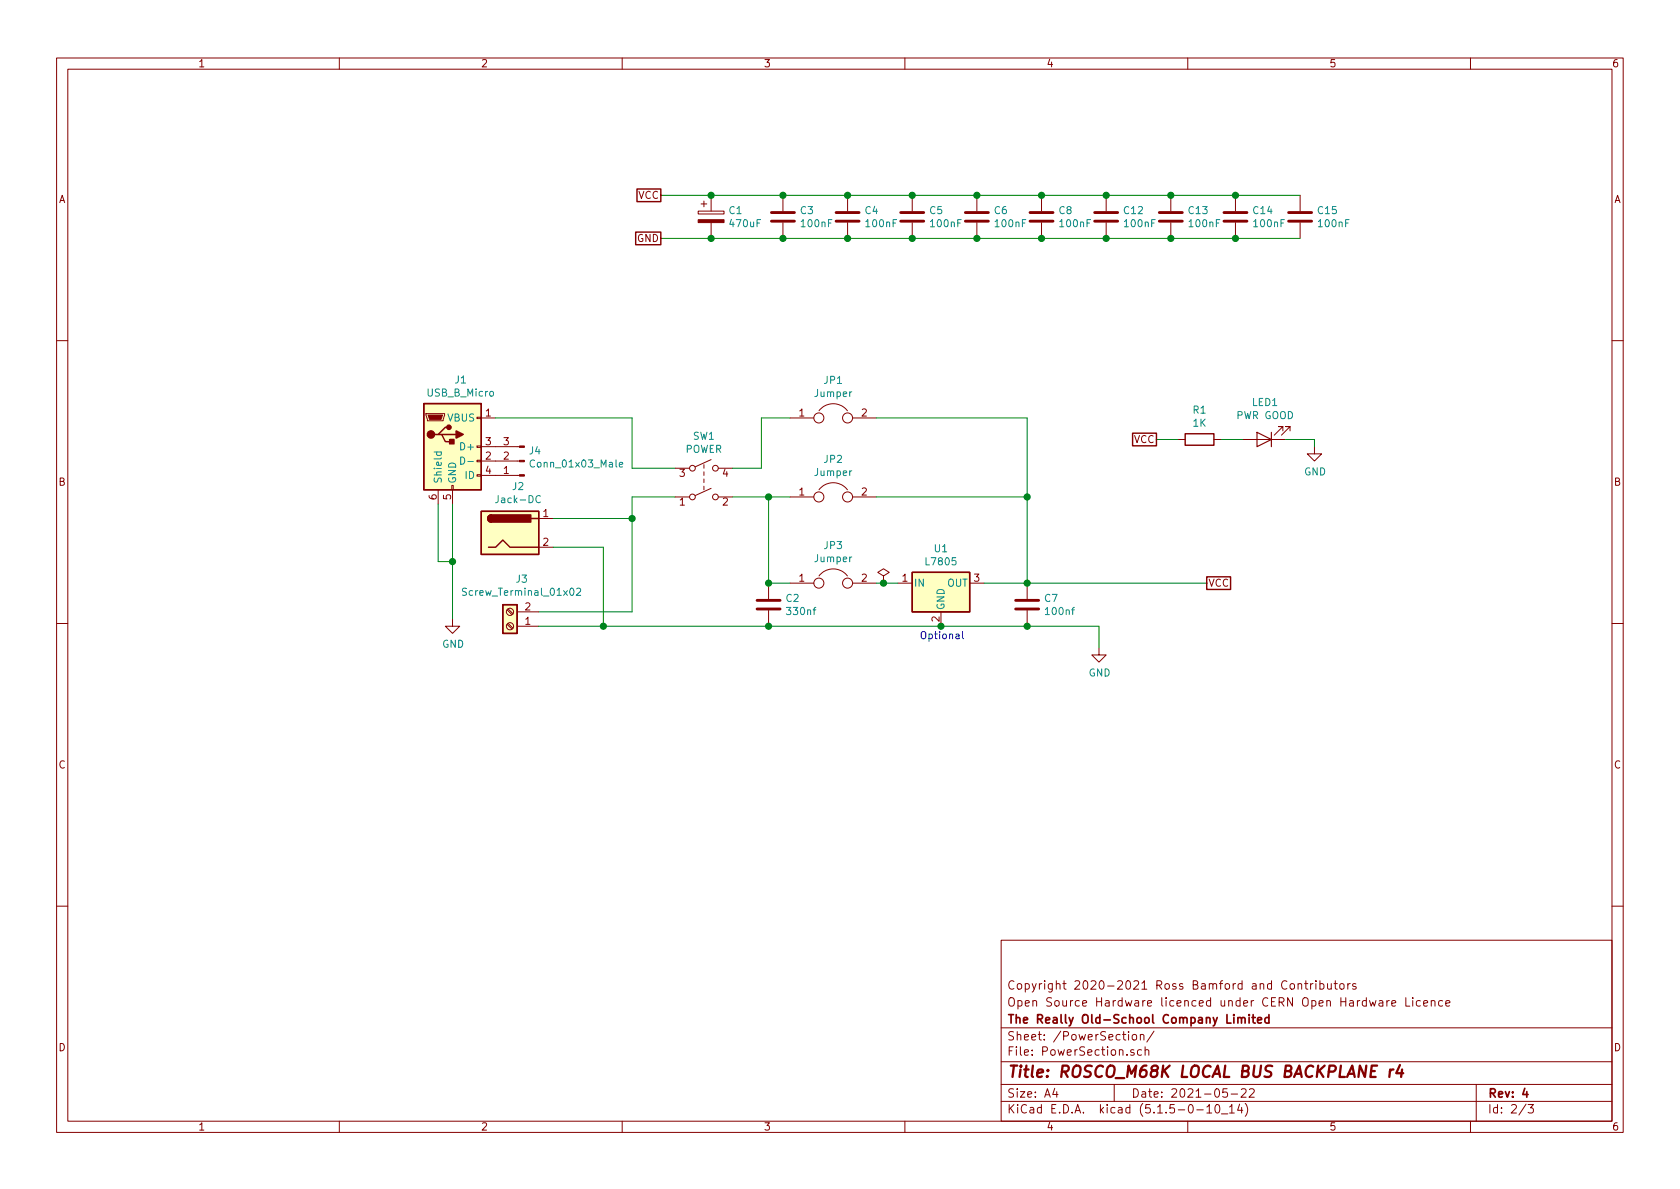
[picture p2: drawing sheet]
EESchema Schematic File Version 4
EELAYER 30 0
EELAYER END
$Descr A4 11693 8268
encoding utf-8
Sheet 2 3
Title "ROSCO_M68K LOCAL BUS BACKPLANE r4"
Date "2021-05-22"
Rev "4"
Comp "The Really Old-School Company Limited"
Comment1 "Open Source Hardware licenced under CERN Open Hardware Licence"
Comment2 "Copyright 2020-2021 Ross Bamford and Contributors"
Comment3 ""
Comment4 ""
$EndDescr
Wire Wire Line
	7150 4050 8400 4050
Wire Wire Line
	3850 3600 4400 3600
$Comp
L Connector:USB_B_Micro J1
U 1 1
P 3150 3100
F 0 "J1" H 3207 3567 50  0000 C CNN
F 1 "USB_B_Micro" H 3207 3476 50  0000 C CNN
F 2 "Connector_USB:USB_Micro-B_Wuerth_614105150721_Vertical" H 3300 3050 50  0001 C CNN
F 3 "~" H 3300 3050 50  0001 C CNN
	1    3150 3100
	1    0    0    -1  
$EndComp
Wire Wire Line
	3450 2900 4400 2900
Wire Wire Line
	5100 3250 5300 3250
Wire Wire Line
	5300 2900 5500 2900
Wire Wire Line
	5300 3250 5300 2900
Wire Wire Line
	3850 3800 4200 3800
Wire Wire Line
	4200 3800 4200 4350
Wire Wire Line
	3750 4250 4400 4250
Wire Wire Line
	4400 4250 4400 3600
Connection ~ 4200 4350
Wire Wire Line
	3750 4350 4200 4350
Wire Wire Line
	3150 3900 3150 4300
Wire Wire Line
	3050 3900 3150 3900
Wire Wire Line
	3050 3500 3050 3900
Connection ~ 3150 3900
Wire Wire Line
	3150 3500 3150 3900
Wire Wire Line
	5350 3450 5500 3450
Wire Wire Line
	5100 3450 5350 3450
Connection ~ 5350 3450
Wire Wire Line
	5350 3450 5350 4050
Wire Wire Line
	4400 3250 4700 3250
Wire Wire Line
	4400 2900 4400 3250
Wire Wire Line
	4400 3450 4700 3450
Connection ~ 4400 3600
Wire Wire Line
	4400 3600 4400 3450
$Comp
L Switch:SW_DPST SW1
U 1 1
P 4900 3350
F 0 "SW1" H 4900 3675 50  0000 C CNN
F 1 "POWER" H 4900 3584 50  0000 C CNN
F 2 "local-footprints:NKK-M2021SS1W01" H 4900 3350 50  0001 C CNN
F 3 "~" H 4900 3350 50  0001 C CNN
	1    4900 3350
	1    0    0    -1  
$EndComp
Wire Wire Line
	8200 3050 8050 3050
Wire Wire Line
	8650 3050 8500 3050
Wire Wire Line
	8950 3050 9150 3050
Wire Wire Line
	9150 3050 9150 3100
Text Notes 6400 4450 0    50   ~ 0
Optional
$Comp
L power:GND #PWR0101
U 1 1
P 9150 3100
F 0 "#PWR0101" H 9150 2850 50  0001 C CNN
F 1 "GND" H 9155 2927 50  0000 C CNN
F 2 "" H 9150 3100 50  0001 C CNN
F 3 "" H 9150 3100 50  0001 C CNN
	1    9150 3100
	1    0    0    -1  
$EndComp
Text GLabel 8050 3050 0    50   UnSpc ~ 0
VCC
$Comp
L Device:R R1
U 1 1
P 8350 3050
F 0 "R1" V 8143 3050 50  0000 C CNN
F 1 "1K" V 8234 3050 50  0000 C CNN
F 2 "rosco_m68k:R-0207_10" V 8280 3050 50  0001 C CNN
F 3 "~" H 8350 3050 50  0001 C CNN
	1    8350 3050
	0    1    1    0   
$EndComp
$Comp
L Connector:Screw_Terminal_01x02 J3
U 1 1
P 3550 4350
F 0 "J3" H 3468 4025 50  0000 C CNN
F 1 "Screw_Terminal_01x02" H 3468 4116 50  0000 C CNN
F 2 "TerminalBlock_Phoenix:TerminalBlock_Phoenix_MPT-0,5-2-2.54_1x02_P2.54mm_Horizontal" H 3550 4350 50  0001 C CNN
F 3 "~" H 3550 4350 50  0001 C CNN
	1    3550 4350
	-1   0    0    1   
$EndComp
$Comp
L Device:LED LED1
U 1 1
P 8800 3050
F 0 "LED1" H 8793 2795 50  0000 C CNN
F 1 "PWR GOOD" H 8793 2886 50  0000 C CNN
F 2 "LED_THT:LED_D5.0mm" H 8800 3050 50  0001 C CNN
F 3 "~" H 8800 3050 50  0001 C CNN
	1    8800 3050
	-1   0    0    1   
$EndComp
$Comp
L Connector:Conn_01x03_Male J4
U 1 1
P 3650 3200
F 0 "J4" H 3622 3132 50  0000 R CNN
F 1 "Conn_01x03_Male" H 3622 3223 50  0000 R CNN
F 2 "Connector_PinHeader_2.54mm:PinHeader_1x03_P2.54mm_Vertical" H 3650 3200 50  0001 C CNN
F 3 "~" H 3650 3200 50  0001 C CNN
	1    3650 3200
	-1   0    0    1   
$EndComp
Wire Wire Line
	6100 2900 7150 2900
Wire Wire Line
	5500 4050 5350 4050
Wire Wire Line
	7150 2900 7150 3450
Wire Wire Line
	7150 3450 7150 4050
Connection ~ 7150 3450
Wire Wire Line
	6100 3450 7150 3450
$Comp
L Device:Jumper JP3
U 1 1
P 5800 4050
F 0 "JP3" H 5800 4314 50  0000 C CNN
F 1 "Jumper" H 5800 4223 50  0000 C CNN
F 2 "Connector_PinHeader_2.54mm:PinHeader_1x02_P2.54mm_Vertical" H 5800 4050 50  0001 C CNN
F 3 "~" H 5800 4050 50  0001 C CNN
	1    5800 4050
	1    0    0    -1  
$EndComp
Wire Wire Line
	6150 4050 6250 4050
Wire Wire Line
	6100 4050 6150 4050
Connection ~ 6150 4050
$Comp
L power:PWR_FLAG #FLG0101
U 1 1
P 6150 4050
F 0 "#FLG0101" H 6150 4125 50  0001 C CNN
F 1 "PWR_FLAG" H 6150 4200 50  0001 C CNN
F 2 "" H 6150 4050 50  0001 C CNN
F 3 "~" H 6150 4050 50  0001 C CNN
	1    6150 4050
	1    0    0    -1  
$EndComp
$Comp
L Device:Jumper JP1
U 1 1
P 5800 2900
F 0 "JP1" H 5800 3164 50  0000 C CNN
F 1 "Jumper" H 5800 3073 50  0000 C CNN
F 2 "Connector_PinHeader_2.54mm:PinHeader_1x02_P2.54mm_Vertical" H 5800 2900 50  0001 C CNN
F 3 "~" H 5800 2900 50  0001 C CNN
	1    5800 2900
	1    0    0    -1  
$EndComp
$Comp
L Device:Jumper JP2
U 1 1
P 5800 3450
F 0 "JP2" H 5800 3714 50  0000 C CNN
F 1 "Jumper" H 5800 3623 50  0000 C CNN
F 2 "Connector_PinHeader_2.54mm:PinHeader_1x02_P2.54mm_Vertical" H 5800 3450 50  0001 C CNN
F 3 "~" H 5800 3450 50  0001 C CNN
	1    5800 3450
	1    0    0    -1  
$EndComp
Text GLabel 8400 4050 2    50   UnSpc ~ 0
VCC
$Comp
L power:GND #PWR0102
U 1 1
P 7650 4500
F 0 "#PWR0102" H 7650 4250 50  0001 C CNN
F 1 "GND" H 7655 4327 50  0000 C CNN
F 2 "" H 7650 4500 50  0001 C CNN
F 3 "" H 7650 4500 50  0001 C CNN
	1    7650 4500
	1    0    0    -1  
$EndComp
Wire Wire Line
	7650 4350 7650 4500
Connection ~ 7150 4050
Wire Wire Line
	6850 4050 7150 4050
$Comp
L power:GND #PWR0103
U 1 1
P 3150 4300
F 0 "#PWR0103" H 3150 4050 50  0001 C CNN
F 1 "GND" H 3155 4127 50  0000 C CNN
F 2 "" H 3150 4300 50  0001 C CNN
F 3 "" H 3150 4300 50  0001 C CNN
	1    3150 4300
	1    0    0    -1  
$EndComp
Wire Wire Line
	7150 4350 7650 4350
Connection ~ 7150 4350
$Comp
L Device:C C7
U 1 1
P 7150 4200
F 0 "C7" H 7265 4246 50  0000 L CNN
F 1 "100nf" H 7265 4155 50  0000 L CNN
F 2 "Capacitor_THT:C_Rect_L4.0mm_W2.5mm_P2.50mm" H 7188 4050 50  0001 C CNN
F 3 "~" H 7150 4200 50  0001 C CNN
	1    7150 4200
	1    0    0    -1  
$EndComp
Wire Wire Line
	4200 4350 5350 4350
Connection ~ 5350 4350
Connection ~ 5350 4050
$Comp
L Device:C C2
U 1 1
P 5350 4200
F 0 "C2" H 5465 4246 50  0000 L CNN
F 1 "330nf" H 5465 4155 50  0000 L CNN
F 2 "Capacitor_THT:C_Rect_L4.0mm_W2.5mm_P2.50mm" H 5388 4050 50  0001 C CNN
F 3 "~" H 5350 4200 50  0001 C CNN
	1    5350 4200
	1    0    0    -1  
$EndComp
Wire Wire Line
	5350 4350 6550 4350
Wire Wire Line
	7150 4350 6550 4350
Connection ~ 6550 4350
$Comp
L Regulator_Linear:L7805 U1
U 1 1
P 6550 4050
F 0 "U1" H 6550 4292 50  0000 C CNN
F 1 "L7805" H 6550 4201 50  0000 C CNN
F 2 "Package_TO_SOT_THT:TO-220F-3_Horizontal_TabDown" H 6575 3900 50  0001 L CIN
F 3 "http://www.st.com/content/ccc/resource/technical/document/datasheet/41/4f/b3/b0/12/d4/47/88/CD00000444.pdf/files/CD00000444.pdf/jcr:content/translations/en.CD00000444.pdf" H 6550 4000 50  0001 C CNN
	1    6550 4050
	1    0    0    -1  
$EndComp
$Comp
L Connector:Jack-DC J2
U 1 1
P 3550 3700
F 0 "J2" H 3607 4025 50  0000 C CNN
F 1 "Jack-DC" H 3607 3934 50  0000 C CNN
F 2 "Connector_BarrelJack:BarrelJack_Wuerth_6941xx301002" H 3600 3660 50  0001 C CNN
F 3 "~" H 3600 3660 50  0001 C CNN
	1    3550 3700
	1    0    0    -1  
$EndComp
$Comp
L Device:CP C?
U 1 1
P 4950 1500
AR Path="/60AE147D" Ref="C?"  Part="1" 
AR Path="/60AC6B8E/60AE147D" Ref="C1"  Part="1" 
F 0 "C1" H 5068 1546 50  0000 L CNN
F 1 "470uF" H 5068 1455 50  0000 L CNN
F 2 "rosco_m68k:C-Electrolytic-3,5-10" H 4988 1350 50  0001 C CNN
F 3 "~" H 4950 1500 50  0001 C CNN
	1    4950 1500
	1    0    0    -1  
$EndComp
$Comp
L Device:C C?
U 1 1
P 5450 1500
AR Path="/60AE1483" Ref="C?"  Part="1" 
AR Path="/60AC6B8E/60AE1483" Ref="C3"  Part="1" 
F 0 "C3" H 5565 1546 50  0000 L CNN
F 1 "100nF" H 5565 1455 50  0000 L CNN
F 2 "Capacitor_THT:C_Rect_L4.0mm_W2.5mm_P2.50mm" H 5488 1350 50  0001 C CNN
F 3 "~" H 5450 1500 50  0001 C CNN
	1    5450 1500
	1    0    0    -1  
$EndComp
$Comp
L Device:C C?
U 1 1
P 5900 1500
AR Path="/60AE1489" Ref="C?"  Part="1" 
AR Path="/60AC6B8E/60AE1489" Ref="C4"  Part="1" 
F 0 "C4" H 6015 1546 50  0000 L CNN
F 1 "100nF" H 6015 1455 50  0000 L CNN
F 2 "Capacitor_THT:C_Rect_L4.0mm_W2.5mm_P2.50mm" H 5938 1350 50  0001 C CNN
F 3 "~" H 5900 1500 50  0001 C CNN
	1    5900 1500
	1    0    0    -1  
$EndComp
$Comp
L Device:C C?
U 1 1
P 6350 1500
AR Path="/60AE148F" Ref="C?"  Part="1" 
AR Path="/60AC6B8E/60AE148F" Ref="C5"  Part="1" 
F 0 "C5" H 6465 1546 50  0000 L CNN
F 1 "100nF" H 6465 1455 50  0000 L CNN
F 2 "Capacitor_THT:C_Rect_L4.0mm_W2.5mm_P2.50mm" H 6388 1350 50  0001 C CNN
F 3 "~" H 6350 1500 50  0001 C CNN
	1    6350 1500
	1    0    0    -1  
$EndComp
$Comp
L Device:C C?
U 1 1
P 6800 1500
AR Path="/60AE1495" Ref="C?"  Part="1" 
AR Path="/60AC6B8E/60AE1495" Ref="C6"  Part="1" 
F 0 "C6" H 6915 1546 50  0000 L CNN
F 1 "100nF" H 6915 1455 50  0000 L CNN
F 2 "Capacitor_THT:C_Rect_L4.0mm_W2.5mm_P2.50mm" H 6838 1350 50  0001 C CNN
F 3 "~" H 6800 1500 50  0001 C CNN
	1    6800 1500
	1    0    0    -1  
$EndComp
$Comp
L Device:C C?
U 1 1
P 7250 1500
AR Path="/60AE149B" Ref="C?"  Part="1" 
AR Path="/60AC6B8E/60AE149B" Ref="C8"  Part="1" 
F 0 "C8" H 7365 1546 50  0000 L CNN
F 1 "100nF" H 7365 1455 50  0000 L CNN
F 2 "Capacitor_THT:C_Rect_L4.0mm_W2.5mm_P2.50mm" H 7288 1350 50  0001 C CNN
F 3 "~" H 7250 1500 50  0001 C CNN
	1    7250 1500
	1    0    0    -1  
$EndComp
Wire Wire Line
	4600 1350 4950 1350
Connection ~ 4950 1350
Wire Wire Line
	4950 1350 5450 1350
Connection ~ 5450 1350
Wire Wire Line
	5450 1350 5900 1350
Connection ~ 5900 1350
Wire Wire Line
	5900 1350 6350 1350
Connection ~ 6350 1350
Wire Wire Line
	6350 1350 6800 1350
Connection ~ 6800 1350
Wire Wire Line
	6800 1350 7250 1350
Wire Wire Line
	7250 1650 6800 1650
Connection ~ 4950 1650
Wire Wire Line
	4950 1650 4600 1650
Connection ~ 5450 1650
Wire Wire Line
	5450 1650 4950 1650
Connection ~ 5900 1650
Wire Wire Line
	5900 1650 5450 1650
Connection ~ 6350 1650
Wire Wire Line
	6350 1650 5900 1650
Connection ~ 6800 1650
Wire Wire Line
	6800 1650 6350 1650
Text GLabel 4600 1350 0    50   UnSpc ~ 0
VCC
Text GLabel 4600 1650 0    50   UnSpc ~ 0
GND
$Comp
L Device:C C?
U 1 1
P 7700 1500
AR Path="/60F95D0E" Ref="C?"  Part="1" 
AR Path="/60AC6B8E/60F95D0E" Ref="C12"  Part="1" 
F 0 "C12" H 7815 1546 50  0000 L CNN
F 1 "100nF" H 7815 1455 50  0000 L CNN
F 2 "Capacitor_THT:C_Rect_L4.0mm_W2.5mm_P2.50mm" H 7738 1350 50  0001 C CNN
F 3 "~" H 7700 1500 50  0001 C CNN
	1    7700 1500
	1    0    0    -1  
$EndComp
$Comp
L Device:C C?
U 1 1
P 8150 1500
AR Path="/60F96D2C" Ref="C?"  Part="1" 
AR Path="/60AC6B8E/60F96D2C" Ref="C13"  Part="1" 
F 0 "C13" H 8265 1546 50  0000 L CNN
F 1 "100nF" H 8265 1455 50  0000 L CNN
F 2 "Capacitor_THT:C_Rect_L4.0mm_W2.5mm_P2.50mm" H 8188 1350 50  0001 C CNN
F 3 "~" H 8150 1500 50  0001 C CNN
	1    8150 1500
	1    0    0    -1  
$EndComp
$Comp
L Device:C C?
U 1 1
P 8600 1500
AR Path="/60F97E30" Ref="C?"  Part="1" 
AR Path="/60AC6B8E/60F97E30" Ref="C14"  Part="1" 
F 0 "C14" H 8715 1546 50  0000 L CNN
F 1 "100nF" H 8715 1455 50  0000 L CNN
F 2 "Capacitor_THT:C_Rect_L4.0mm_W2.5mm_P2.50mm" H 8638 1350 50  0001 C CNN
F 3 "~" H 8600 1500 50  0001 C CNN
	1    8600 1500
	1    0    0    -1  
$EndComp
$Comp
L Device:C C?
U 1 1
P 9050 1500
AR Path="/60F98E65" Ref="C?"  Part="1" 
AR Path="/60AC6B8E/60F98E65" Ref="C15"  Part="1" 
F 0 "C15" H 9165 1546 50  0000 L CNN
F 1 "100nF" H 9165 1455 50  0000 L CNN
F 2 "Capacitor_THT:C_Rect_L4.0mm_W2.5mm_P2.50mm" H 9088 1350 50  0001 C CNN
F 3 "~" H 9050 1500 50  0001 C CNN
	1    9050 1500
	1    0    0    -1  
$EndComp
Wire Wire Line
	7250 1350 7700 1350
Connection ~ 7250 1350
Wire Wire Line
	7700 1350 8150 1350
Connection ~ 7700 1350
Wire Wire Line
	8600 1350 8150 1350
Connection ~ 8150 1350
Wire Wire Line
	8600 1350 9050 1350
Connection ~ 8600 1350
Wire Wire Line
	9050 1650 8600 1650
Wire Wire Line
	8600 1650 8150 1650
Connection ~ 8600 1650
Wire Wire Line
	8150 1650 7700 1650
Connection ~ 8150 1650
Wire Wire Line
	7700 1650 7250 1650
Connection ~ 7700 1650
Connection ~ 7250 1650
$EndSCHEMATC
